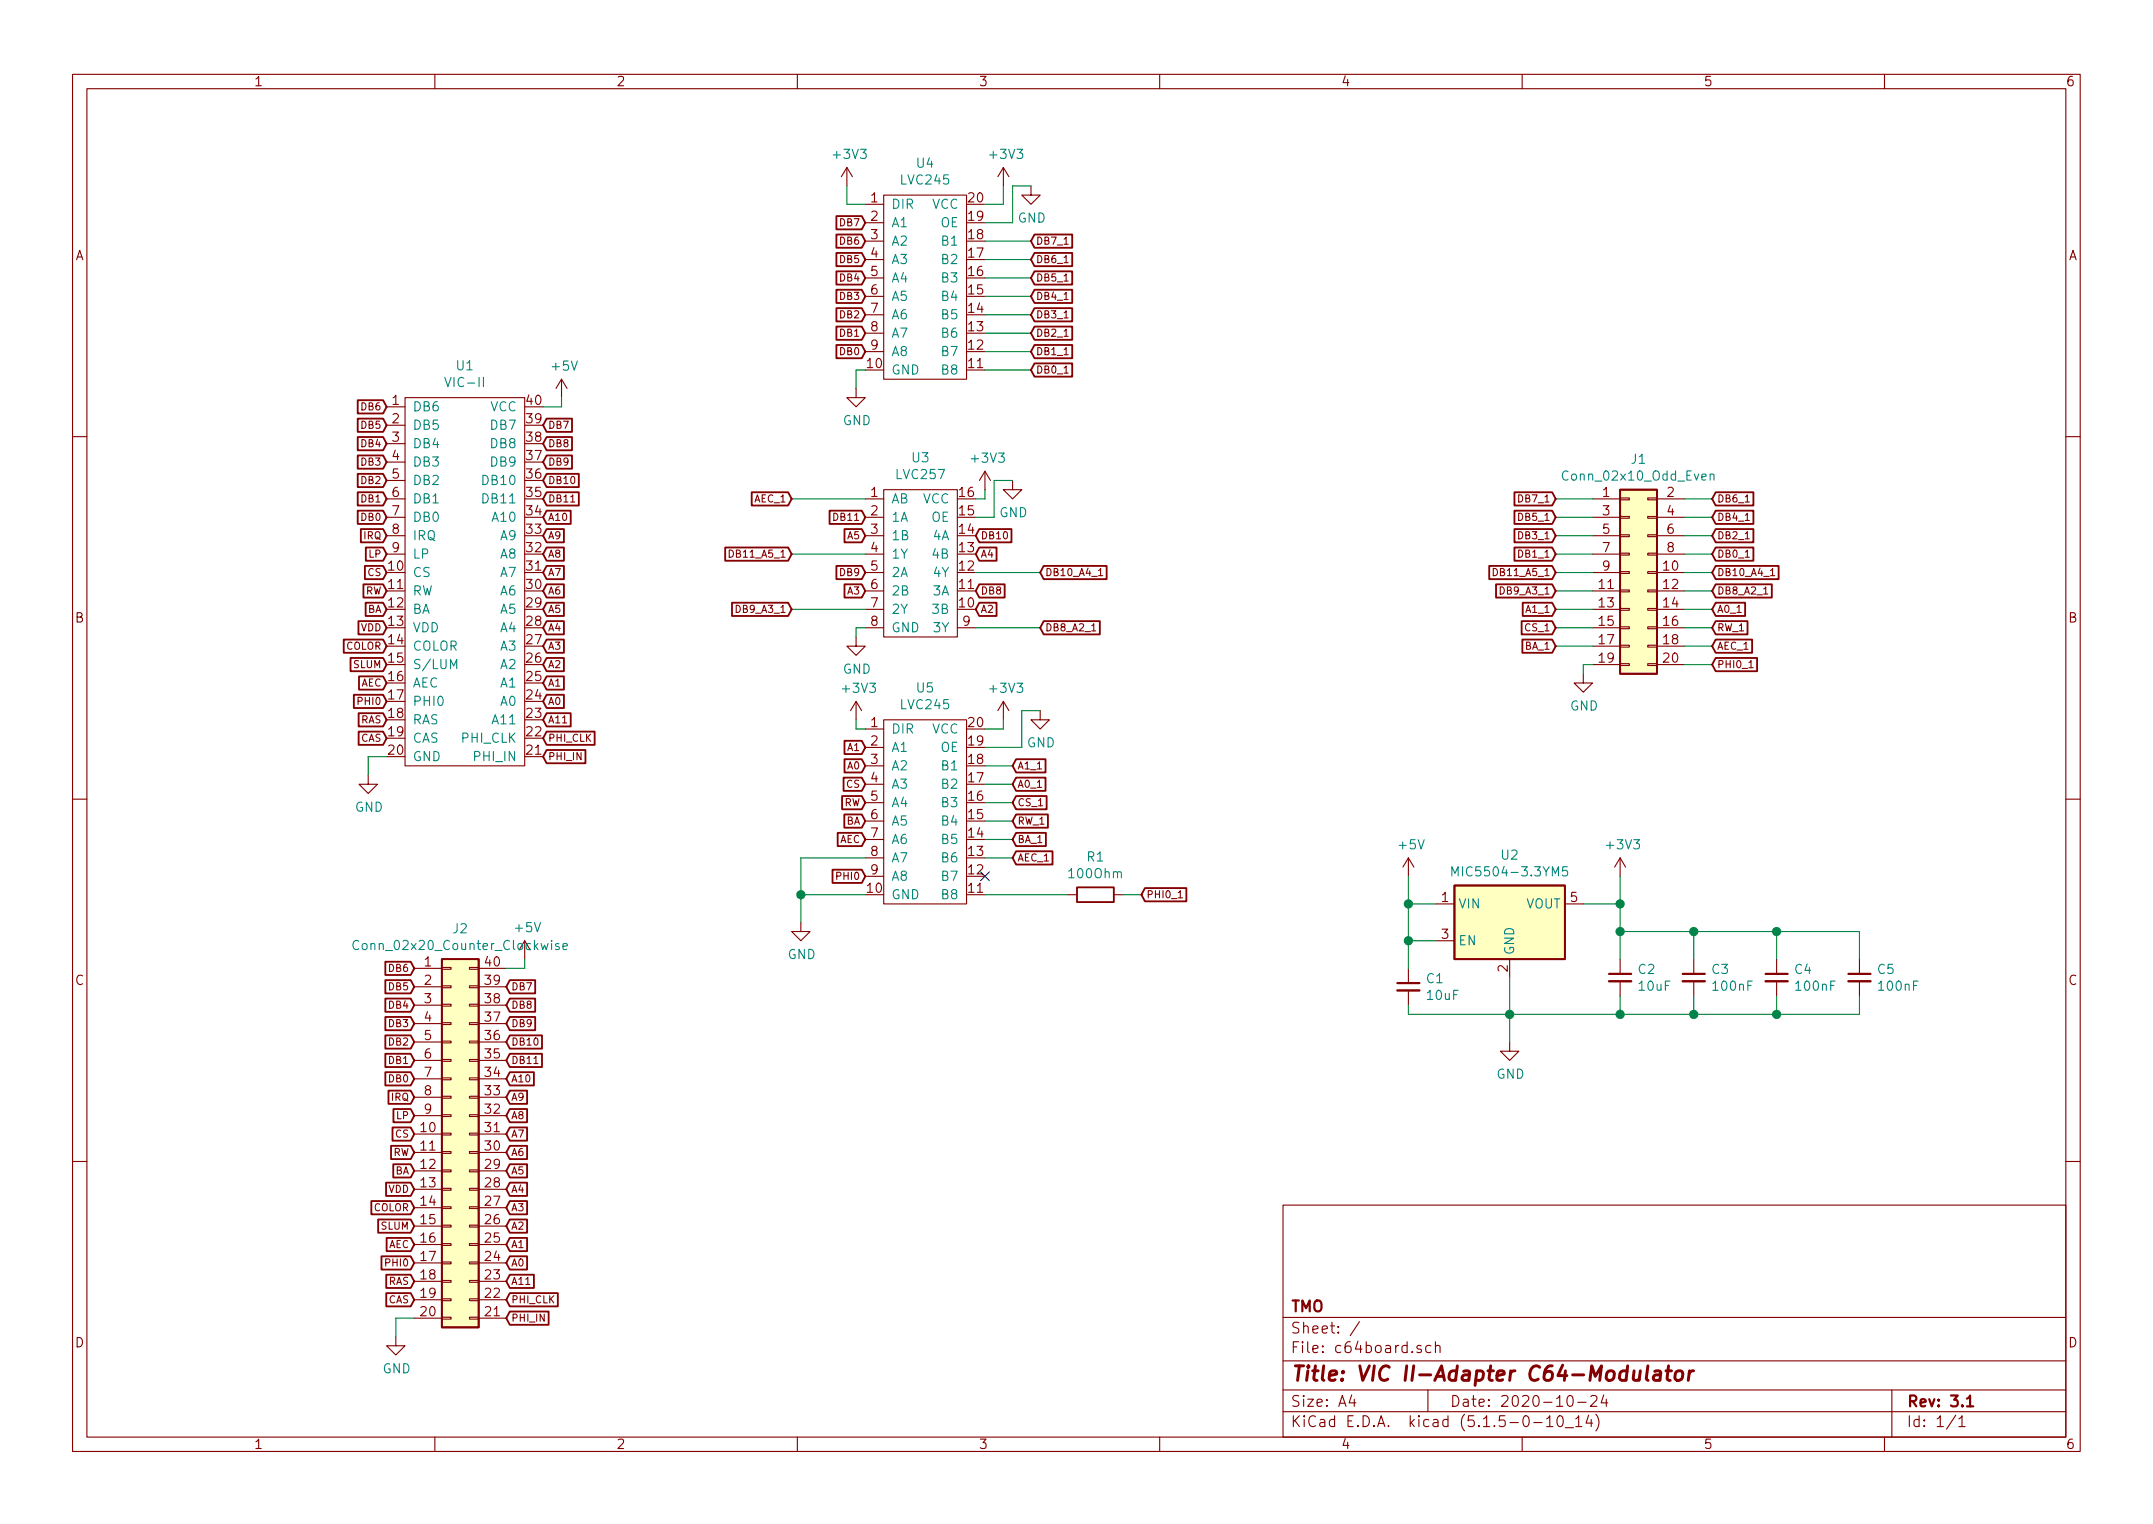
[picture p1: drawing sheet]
EESchema Schematic File Version 4
EELAYER 30 0
EELAYER END
$Descr A4 11693 8268
encoding utf-8
Sheet 1 1
Title "VIC II-Adapter C64-Modulator"
Date "2020-10-24"
Rev "3.1"
Comp "TMO"
Comment1 ""
Comment2 ""
Comment3 ""
Comment4 ""
$EndDescr
$Comp
L c64board-rescue:VIC-II-parts U1
U 1 1
P 2500 2050
F 0 "U1" H 2525 2125 50  0000 C CNN
F 1 "VIC-II" H 2525 2034 50  0000 C CNN
F 2 "Housings_DIP:DIP-40_W15.24mm_Socket_LongPads" H 2500 2050 50  0001 C CNN
F 3 "" H 2500 2050 50  0001 C CNN
	1    2500 2050
	1    0    0    -1  
$EndComp
$Comp
L Connector_Generic:Conn_02x10_Odd_Even J1
U 1 1
P 8850 3100
F 0 "J1" H 8900 3717 50  0000 C CNN
F 1 "Conn_02x10_Odd_Even" H 8900 3626 50  0000 C CNN
F 2 "Pin_Headers:Pin_Header_Straight_2x10_Pitch2.54mm" H 8850 3100 50  0001 C CNN
F 3 "~" H 8850 3100 50  0001 C CNN
	1    8850 3100
	1    0    0    -1  
$EndComp
$Comp
L Regulator_Linear:MIC5504-3.3YM5 U2
U 1 1
P 8200 5000
F 0 "U2" H 8200 5367 50  0000 C CNN
F 1 "MIC5504-3.3YM5" H 8200 5276 50  0000 C CNN
F 2 "TO_SOT_Packages_SMD:SOT-23-5_HandSoldering" H 8200 4600 50  0001 C CNN
F 3 "http://ww1.microchip.com/downloads/en/DeviceDoc/MIC550X.pdf" H 7950 5250 50  0001 C CNN
	1    8200 5000
	1    0    0    -1  
$EndComp
Wire Wire Line
	2950 2200 3050 2200
$Comp
L power:+5V #PWR0101
U 1 1
P 3050 2150
F 0 "#PWR0101" H 3050 2000 50  0001 C CNN
F 1 "+5V" H 3065 2323 50  0000 C CNN
F 2 "" H 3050 2150 50  0001 C CNN
F 3 "" H 3050 2150 50  0001 C CNN
	1    3050 2150
	1    0    0    -1  
$EndComp
Wire Wire Line
	3050 2150 3050 2200
$Comp
L power:+5V #PWR0102
U 1 1
P 7650 4750
F 0 "#PWR0102" H 7650 4600 50  0001 C CNN
F 1 "+5V" H 7665 4923 50  0000 C CNN
F 2 "" H 7650 4750 50  0001 C CNN
F 3 "" H 7650 4750 50  0001 C CNN
	1    7650 4750
	1    0    0    -1  
$EndComp
Wire Wire Line
	7800 4900 7650 4900
Wire Wire Line
	7650 4900 7650 4750
$Comp
L power:GND #PWR0103
U 1 1
P 8200 5650
F 0 "#PWR0103" H 8200 5400 50  0001 C CNN
F 1 "GND" H 8205 5477 50  0000 C CNN
F 2 "" H 8200 5650 50  0001 C CNN
F 3 "" H 8200 5650 50  0001 C CNN
	1    8200 5650
	1    0    0    -1  
$EndComp
Wire Wire Line
	8200 5300 8200 5500
Wire Wire Line
	7800 5100 7650 5100
Wire Wire Line
	7650 5100 7650 4900
Connection ~ 7650 4900
$Comp
L power:+3V3 #PWR0104
U 1 1
P 8800 4750
F 0 "#PWR0104" H 8800 4600 50  0001 C CNN
F 1 "+3V3" H 8815 4923 50  0000 C CNN
F 2 "" H 8800 4750 50  0001 C CNN
F 3 "" H 8800 4750 50  0001 C CNN
	1    8800 4750
	1    0    0    -1  
$EndComp
Wire Wire Line
	8600 4900 8800 4900
Wire Wire Line
	8800 4900 8800 4750
$Comp
L c64board-rescue:LVC245-parts U4
U 1 1
P 5050 950
F 0 "U4" H 5025 1025 50  0000 C CNN
F 1 "LVC245" H 5025 934 50  0000 C CNN
F 2 "Housings_SSOP:TSSOP-20_4.4x6.5mm_Pitch0.65mm" H 5050 950 50  0001 C CNN
F 3 "" H 5050 950 50  0001 C CNN
	1    5050 950 
	1    0    0    -1  
$EndComp
$Comp
L c64board-rescue:LVC245-parts U5
U 1 1
P 5050 3800
F 0 "U5" H 5025 3875 50  0000 C CNN
F 1 "LVC245" H 5025 3784 50  0000 C CNN
F 2 "Housings_SSOP:TSSOP-20_4.4x6.5mm_Pitch0.65mm" H 5050 3800 50  0001 C CNN
F 3 "" H 5050 3800 50  0001 C CNN
	1    5050 3800
	1    0    0    -1  
$EndComp
$Comp
L c64board-rescue:LVC257-parts U3
U 1 1
P 5000 2550
F 0 "U3" H 5000 2625 50  0000 C CNN
F 1 "LVC257" H 5000 2534 50  0000 C CNN
F 2 "Housings_SSOP:TSSOP-16_4.4x5mm_Pitch0.65mm" H 5000 2550 50  0001 C CNN
F 3 "" H 5000 2550 50  0001 C CNN
	1    5000 2550
	1    0    0    -1  
$EndComp
$Comp
L power:GND #PWR0105
U 1 1
P 2000 4200
F 0 "#PWR0105" H 2000 3950 50  0001 C CNN
F 1 "GND" H 2005 4027 50  0000 C CNN
F 2 "" H 2000 4200 50  0001 C CNN
F 3 "" H 2000 4200 50  0001 C CNN
	1    2000 4200
	1    0    0    -1  
$EndComp
Text GLabel 6200 4850 2    39   Input ~ 0
PHI0_1
$Comp
L power:GND #PWR0106
U 1 1
P 4350 5000
F 0 "#PWR0106" H 4350 4750 50  0001 C CNN
F 1 "GND" H 4355 4827 50  0000 C CNN
F 2 "" H 4350 5000 50  0001 C CNN
F 3 "" H 4350 5000 50  0001 C CNN
	1    4350 5000
	1    0    0    -1  
$EndComp
Text GLabel 5500 4650 2    39   Input ~ 0
AEC_1
Wire Wire Line
	5350 4650 5500 4650
NoConn ~ 5350 4750
$Comp
L power:+3V3 #PWR0107
U 1 1
P 5450 3900
F 0 "#PWR0107" H 5450 3750 50  0001 C CNN
F 1 "+3V3" H 5465 4073 50  0000 C CNN
F 2 "" H 5450 3900 50  0001 C CNN
F 3 "" H 5450 3900 50  0001 C CNN
	1    5450 3900
	1    0    0    -1  
$EndComp
Wire Wire Line
	5350 3950 5450 3950
Wire Wire Line
	5450 3950 5450 3900
$Comp
L power:+3V3 #PWR0108
U 1 1
P 4650 3900
F 0 "#PWR0108" H 4650 3750 50  0001 C CNN
F 1 "+3V3" H 4665 4073 50  0000 C CNN
F 2 "" H 4650 3900 50  0001 C CNN
F 3 "" H 4650 3900 50  0001 C CNN
	1    4650 3900
	1    0    0    -1  
$EndComp
Wire Wire Line
	4650 3900 4650 3950
Wire Wire Line
	4650 3950 4700 3950
Text GLabel 5500 4550 2    39   Input ~ 0
BA_1
Wire Wire Line
	5350 4550 5500 4550
Text GLabel 5500 4450 2    39   Input ~ 0
RW_1
Wire Wire Line
	5500 4450 5350 4450
Text GLabel 5500 4350 2    39   Input ~ 0
CS_1
Text GLabel 5500 4250 2    39   Input ~ 0
A0_1
Text GLabel 5500 4150 2    39   Input ~ 0
A1_1
Wire Wire Line
	5350 4150 5500 4150
Wire Wire Line
	5350 4250 5500 4250
Wire Wire Line
	5350 4350 5500 4350
$Comp
L power:GND #PWR0109
U 1 1
P 5650 3850
F 0 "#PWR0109" H 5650 3600 50  0001 C CNN
F 1 "GND" H 5655 3677 50  0000 C CNN
F 2 "" H 5650 3850 50  0001 C CNN
F 3 "" H 5650 3850 50  0001 C CNN
	1    5650 3850
	1    0    0    -1  
$EndComp
Wire Wire Line
	5350 4050 5550 4050
Wire Wire Line
	5550 4050 5550 3850
Wire Wire Line
	5550 3850 5650 3850
$Comp
L power:+3V3 #PWR0110
U 1 1
P 5450 1000
F 0 "#PWR0110" H 5450 850 50  0001 C CNN
F 1 "+3V3" H 5465 1173 50  0000 C CNN
F 2 "" H 5450 1000 50  0001 C CNN
F 3 "" H 5450 1000 50  0001 C CNN
	1    5450 1000
	1    0    0    -1  
$EndComp
Wire Wire Line
	5350 1100 5450 1100
Wire Wire Line
	5450 1100 5450 1000
$Comp
L power:+3V3 #PWR0111
U 1 1
P 4600 1000
F 0 "#PWR0111" H 4600 850 50  0001 C CNN
F 1 "+3V3" H 4615 1173 50  0000 C CNN
F 2 "" H 4600 1000 50  0001 C CNN
F 3 "" H 4600 1000 50  0001 C CNN
	1    4600 1000
	1    0    0    -1  
$EndComp
Wire Wire Line
	4700 1100 4600 1100
Wire Wire Line
	4600 1100 4600 1000
$Comp
L power:GND #PWR0112
U 1 1
P 4650 2100
F 0 "#PWR0112" H 4650 1850 50  0001 C CNN
F 1 "GND" H 4655 1927 50  0000 C CNN
F 2 "" H 4650 2100 50  0001 C CNN
F 3 "" H 4650 2100 50  0001 C CNN
	1    4650 2100
	1    0    0    -1  
$EndComp
Wire Wire Line
	4650 2100 4650 2000
Wire Wire Line
	4650 2000 4700 2000
$Comp
L power:GND #PWR0113
U 1 1
P 5600 1000
F 0 "#PWR0113" H 5600 750 50  0001 C CNN
F 1 "GND" H 5605 827 50  0000 C CNN
F 2 "" H 5600 1000 50  0001 C CNN
F 3 "" H 5600 1000 50  0001 C CNN
	1    5600 1000
	1    0    0    -1  
$EndComp
Wire Wire Line
	5350 1200 5500 1200
Wire Wire Line
	5500 1200 5500 1000
Wire Wire Line
	5500 1000 5600 1000
Text GLabel 5600 2000 2    39   Input ~ 0
DB0_1
Text GLabel 5600 1900 2    39   Input ~ 0
DB1_1
Text GLabel 5600 1800 2    39   Input ~ 0
DB2_1
Text GLabel 5600 1700 2    39   Input ~ 0
DB3_1
Text GLabel 5600 1600 2    39   Input ~ 0
DB4_1
Text GLabel 5600 1500 2    39   Input ~ 0
DB5_1
Text GLabel 5600 1400 2    39   Input ~ 0
DB6_1
Text GLabel 5600 1300 2    39   Input ~ 0
DB7_1
Text GLabel 4300 3000 0    39   Input ~ 0
DB11_A5_1
Text GLabel 5650 3100 2    39   Input ~ 0
DB10_A4_1
Text GLabel 4300 2700 0    39   Input ~ 0
AEC_1
Wire Wire Line
	5300 3100 5650 3100
Text GLabel 4300 3300 0    39   Input ~ 0
DB9_A3_1
Text GLabel 5650 3400 2    39   Input ~ 0
DB8_A2_1
Wire Wire Line
	5300 3400 5650 3400
$Comp
L power:GND #PWR0114
U 1 1
P 4650 3450
F 0 "#PWR0114" H 4650 3200 50  0001 C CNN
F 1 "GND" H 4655 3277 50  0000 C CNN
F 2 "" H 4650 3450 50  0001 C CNN
F 3 "" H 4650 3450 50  0001 C CNN
	1    4650 3450
	1    0    0    -1  
$EndComp
Wire Wire Line
	4700 3400 4650 3400
Wire Wire Line
	4650 3400 4650 3450
$Comp
L power:+3V3 #PWR0115
U 1 1
P 5350 2650
F 0 "#PWR0115" H 5350 2500 50  0001 C CNN
F 1 "+3V3" H 5365 2823 50  0000 C CNN
F 2 "" H 5350 2650 50  0001 C CNN
F 3 "" H 5350 2650 50  0001 C CNN
	1    5350 2650
	1    0    0    -1  
$EndComp
Wire Wire Line
	5300 2700 5350 2700
Wire Wire Line
	5350 2700 5350 2650
$Comp
L power:GND #PWR0116
U 1 1
P 5500 2600
F 0 "#PWR0116" H 5500 2350 50  0001 C CNN
F 1 "GND" H 5505 2427 50  0000 C CNN
F 2 "" H 5500 2600 50  0001 C CNN
F 3 "" H 5500 2600 50  0001 C CNN
	1    5500 2600
	1    0    0    -1  
$EndComp
Wire Wire Line
	5300 2800 5400 2800
Wire Wire Line
	5400 2800 5400 2600
Wire Wire Line
	5400 2600 5500 2600
Text GLabel 8450 2700 0    39   Input ~ 0
DB7_1
Text GLabel 8450 2800 0    39   Input ~ 0
DB5_1
Text GLabel 8450 2900 0    39   Input ~ 0
DB3_1
Text GLabel 8450 3000 0    39   Input ~ 0
DB1_1
Text GLabel 8450 3100 0    39   Input ~ 0
DB11_A5_1
Text GLabel 8450 3200 0    39   Input ~ 0
DB9_A3_1
Text GLabel 8450 3300 0    39   Input ~ 0
A1_1
Text GLabel 8450 3400 0    39   Input ~ 0
CS_1
Text GLabel 8450 3500 0    39   Input ~ 0
BA_1
Text GLabel 9300 2700 2    39   Input ~ 0
DB6_1
Text GLabel 9300 2800 2    39   Input ~ 0
DB4_1
Text GLabel 9300 2900 2    39   Input ~ 0
DB2_1
Text GLabel 9300 3000 2    39   Input ~ 0
DB0_1
Text GLabel 9300 3100 2    39   Input ~ 0
DB10_A4_1
Text GLabel 9300 3200 2    39   Input ~ 0
DB8_A2_1
Text GLabel 9300 3300 2    39   Input ~ 0
A0_1
Text GLabel 9300 3400 2    39   Input ~ 0
RW_1
Text GLabel 9300 3500 2    39   Input ~ 0
AEC_1
Text GLabel 9300 3600 2    39   Input ~ 0
PHI0_1
$Comp
L power:GND #PWR0117
U 1 1
P 8600 3650
F 0 "#PWR0117" H 8600 3400 50  0001 C CNN
F 1 "GND" H 8605 3477 50  0000 C CNN
F 2 "" H 8600 3650 50  0001 C CNN
F 3 "" H 8600 3650 50  0001 C CNN
	1    8600 3650
	1    0    0    -1  
$EndComp
Wire Wire Line
	8600 3650 8600 3600
Wire Wire Line
	8600 3600 8650 3600
Wire Wire Line
	8450 2700 8650 2700
Wire Wire Line
	8450 2800 8650 2800
Wire Wire Line
	8450 2900 8650 2900
Wire Wire Line
	8450 3000 8650 3000
Wire Wire Line
	8450 3100 8650 3100
Wire Wire Line
	8450 3200 8650 3200
Wire Wire Line
	8450 3300 8650 3300
Wire Wire Line
	8450 3400 8650 3400
Wire Wire Line
	8450 3500 8650 3500
Wire Wire Line
	9150 2700 9300 2700
Wire Wire Line
	9150 2800 9300 2800
Wire Wire Line
	9150 2900 9300 2900
Wire Wire Line
	9150 3000 9300 3000
Wire Wire Line
	9150 3100 9300 3100
Wire Wire Line
	9150 3200 9300 3200
Wire Wire Line
	9150 3300 9300 3300
Wire Wire Line
	9150 3400 9300 3400
Wire Wire Line
	9150 3500 9300 3500
Wire Wire Line
	9150 3600 9300 3600
$Comp
L Device:C_Small C1
U 1 1
P 7650 5350
F 0 "C1" H 7742 5396 50  0000 L CNN
F 1 "10uF" H 7742 5305 50  0000 L CNN
F 2 "Capacitors_SMD:C_0805_HandSoldering" H 7650 5350 50  0001 C CNN
F 3 "~" H 7650 5350 50  0001 C CNN
	1    7650 5350
	1    0    0    -1  
$EndComp
Wire Wire Line
	7650 5100 7650 5250
Connection ~ 7650 5100
Wire Wire Line
	7650 5450 7650 5500
Wire Wire Line
	7650 5500 8200 5500
Connection ~ 8200 5500
Wire Wire Line
	8200 5500 8200 5650
$Comp
L Device:C_Small C2
U 1 1
P 8800 5300
F 0 "C2" H 8892 5346 50  0000 L CNN
F 1 "10uF" H 8892 5255 50  0000 L CNN
F 2 "Capacitors_SMD:C_0805_HandSoldering" H 8800 5300 50  0001 C CNN
F 3 "~" H 8800 5300 50  0001 C CNN
	1    8800 5300
	1    0    0    -1  
$EndComp
Wire Wire Line
	8800 5500 8800 5400
Wire Wire Line
	8800 5200 8800 5050
Connection ~ 8800 4900
Wire Wire Line
	8800 5500 9200 5500
Connection ~ 8800 5500
$Comp
L Device:C_Small C3
U 1 1
P 9200 5300
F 0 "C3" H 9292 5346 50  0000 L CNN
F 1 "100nF" H 9292 5255 50  0000 L CNN
F 2 "Capacitors_SMD:C_0805_HandSoldering" H 9200 5300 50  0001 C CNN
F 3 "~" H 9200 5300 50  0001 C CNN
	1    9200 5300
	1    0    0    -1  
$EndComp
$Comp
L Device:C_Small C4
U 1 1
P 9650 5300
F 0 "C4" H 9742 5346 50  0000 L CNN
F 1 "100nF" H 9742 5255 50  0000 L CNN
F 2 "Capacitors_SMD:C_0805_HandSoldering" H 9650 5300 50  0001 C CNN
F 3 "~" H 9650 5300 50  0001 C CNN
	1    9650 5300
	1    0    0    -1  
$EndComp
$Comp
L Device:C_Small C5
U 1 1
P 10100 5300
F 0 "C5" H 10192 5346 50  0000 L CNN
F 1 "100nF" H 10192 5255 50  0000 L CNN
F 2 "Capacitors_SMD:C_0805_HandSoldering" H 10100 5300 50  0001 C CNN
F 3 "~" H 10100 5300 50  0001 C CNN
	1    10100 5300
	1    0    0    -1  
$EndComp
Wire Wire Line
	10100 5500 10100 5400
Wire Wire Line
	9650 5500 9650 5400
Connection ~ 9650 5500
Wire Wire Line
	9650 5500 10100 5500
Wire Wire Line
	9200 5500 9200 5400
Connection ~ 9200 5500
Wire Wire Line
	9200 5500 9650 5500
Wire Wire Line
	8800 5050 9200 5050
Wire Wire Line
	9200 5050 9200 5200
Connection ~ 8800 5050
Wire Wire Line
	8800 5050 8800 4900
Wire Wire Line
	9200 5050 9650 5050
Wire Wire Line
	9650 5050 9650 5200
Connection ~ 9200 5050
Wire Wire Line
	9650 5050 10100 5050
Wire Wire Line
	10100 5050 10100 5200
Connection ~ 9650 5050
$Comp
L Device:R R1
U 1 1
P 5950 4850
F 0 "R1" V 5743 4850 50  0000 C CNN
F 1 "100Ohm" V 5834 4850 50  0000 C CNN
F 2 "Resistors_SMD:R_0805_HandSoldering" V 5880 4850 50  0001 C CNN
F 3 "~" H 5950 4850 50  0001 C CNN
	1    5950 4850
	0    1    1    0   
$EndComp
Wire Wire Line
	5350 4850 5800 4850
Wire Wire Line
	6100 4850 6200 4850
Wire Wire Line
	8200 5500 8800 5500
$Comp
L Connector_Generic:Conn_02x20_Counter_Clockwise J2
U 1 1
P 2450 6150
F 0 "J2" H 2500 7267 50  0000 C CNN
F 1 "Conn_02x20_Counter_Clockwise" H 2500 7176 50  0000 C CNN
F 2 "Housings_DIP:DIP-40_W15.24mm_LongPads" H 2450 6150 50  0001 C CNN
F 3 "~" H 2450 6150 50  0001 C CNN
	1    2450 6150
	1    0    0    -1  
$EndComp
Text GLabel 2250 5250 0    39   Input ~ 0
DB6
Text GLabel 2250 5350 0    39   Input ~ 0
DB5
Text GLabel 2250 5450 0    39   Input ~ 0
DB4
Text GLabel 2250 5550 0    39   Input ~ 0
DB3
Text GLabel 2250 5650 0    39   Input ~ 0
DB2
Text GLabel 2250 5750 0    39   Input ~ 0
DB1
Text GLabel 2250 5850 0    39   Input ~ 0
DB0
Text GLabel 2750 5350 2    39   Input ~ 0
DB7
Text GLabel 2750 5450 2    39   Input ~ 0
DB8
Text GLabel 2750 5550 2    39   Input ~ 0
DB9
Text GLabel 2750 5650 2    39   Input ~ 0
DB10
Text GLabel 2750 5750 2    39   Input ~ 0
DB11
$Comp
L power:+5V #PWR0118
U 1 1
P 2850 5200
F 0 "#PWR0118" H 2850 5050 50  0001 C CNN
F 1 "+5V" H 2865 5373 50  0000 C CNN
F 2 "" H 2850 5200 50  0001 C CNN
F 3 "" H 2850 5200 50  0001 C CNN
	1    2850 5200
	1    0    0    -1  
$EndComp
Wire Wire Line
	2750 5250 2850 5250
Wire Wire Line
	2850 5250 2850 5200
Text GLabel 2750 5850 2    39   Input ~ 0
A10
Text GLabel 2750 5950 2    39   Input ~ 0
A9
Text GLabel 2750 6050 2    39   Input ~ 0
A8
Text GLabel 2750 6150 2    39   Input ~ 0
A7
Text GLabel 2750 6250 2    39   Input ~ 0
A6
Text GLabel 2750 6350 2    39   Input ~ 0
A5
Text GLabel 2750 6450 2    39   Input ~ 0
A4
Text GLabel 2750 6550 2    39   Input ~ 0
A3
Text GLabel 2750 6650 2    39   Input ~ 0
A2
Text GLabel 2750 6750 2    39   Input ~ 0
A1
Text GLabel 2750 6850 2    39   Input ~ 0
A0
Text GLabel 2750 6950 2    39   Input ~ 0
A11
$Comp
L power:GND #PWR0119
U 1 1
P 2150 7250
F 0 "#PWR0119" H 2150 7000 50  0001 C CNN
F 1 "GND" H 2155 7077 50  0000 C CNN
F 2 "" H 2150 7250 50  0001 C CNN
F 3 "" H 2150 7250 50  0001 C CNN
	1    2150 7250
	1    0    0    -1  
$EndComp
Wire Wire Line
	2150 7250 2150 7150
Wire Wire Line
	2150 7150 2250 7150
Text GLabel 2750 7050 2    39   Input ~ 0
PHI_CLK
Text GLabel 2750 7150 2    39   Input ~ 0
PHI_IN
Text GLabel 2250 5950 0    39   Input ~ 0
IRQ
Text GLabel 2250 6050 0    39   Input ~ 0
LP
Text GLabel 2250 6150 0    39   Input ~ 0
CS
Text GLabel 2250 6250 0    39   Input ~ 0
RW
Text GLabel 2250 6350 0    39   Input ~ 0
BA
Text GLabel 2250 6450 0    39   Input ~ 0
VDD
Text GLabel 2250 6550 0    39   Input ~ 0
COLOR
Text GLabel 2250 6650 0    39   Input ~ 0
SLUM
Text GLabel 2250 6750 0    39   Input ~ 0
AEC
Text GLabel 2250 6850 0    39   Input ~ 0
PHI0
Text GLabel 2250 6950 0    39   Input ~ 0
RAS
Text GLabel 2250 7050 0    39   Input ~ 0
CAS
Text GLabel 2100 2900 0    39   Input ~ 0
IRQ
Text GLabel 2100 3000 0    39   Input ~ 0
LP
Text GLabel 2100 3400 0    39   Input ~ 0
VDD
Text GLabel 2100 3500 0    39   Input ~ 0
COLOR
Text GLabel 2100 3600 0    39   Input ~ 0
SLUM
Text GLabel 2100 3900 0    39   Input ~ 0
RAS
Text GLabel 2100 4000 0    39   Input ~ 0
CAS
Text GLabel 2950 4100 2    39   Input ~ 0
PHI_IN
Text GLabel 2950 4000 2    39   Input ~ 0
PHI_CLK
Text GLabel 2950 3900 2    39   Input ~ 0
A11
Text GLabel 2950 3200 2    39   Input ~ 0
A6
Text GLabel 2950 3100 2    39   Input ~ 0
A7
Text GLabel 2950 3000 2    39   Input ~ 0
A8
Text GLabel 2950 2900 2    39   Input ~ 0
A9
Text GLabel 2950 2800 2    39   Input ~ 0
A10
Text GLabel 4700 4550 0    39   Input ~ 0
AEC
Text GLabel 2100 3700 0    39   Input ~ 0
AEC
Text GLabel 4700 4750 0    39   Input ~ 0
PHI0
Text GLabel 2100 3800 0    39   Input ~ 0
PHI0
Wire Wire Line
	4350 4650 4350 4850
Wire Wire Line
	4350 4650 4700 4650
Wire Wire Line
	4700 4850 4350 4850
Connection ~ 4350 4850
Wire Wire Line
	4350 4850 4350 5000
Text GLabel 4700 4050 0    39   Input ~ 0
A1
Text GLabel 4700 4150 0    39   Input ~ 0
A0
Text GLabel 2950 3800 2    39   Input ~ 0
A0
Text GLabel 2950 3700 2    39   Input ~ 0
A1
Text GLabel 5300 3300 2    39   Input ~ 0
A2
Text GLabel 2950 3600 2    39   Input ~ 0
A2
Text GLabel 2950 3500 2    39   Input ~ 0
A3
Text GLabel 2950 3400 2    39   Input ~ 0
A4
Text GLabel 2950 3300 2    39   Input ~ 0
A5
Text GLabel 4700 3200 0    39   Input ~ 0
A3
Text GLabel 5300 3000 2    39   Input ~ 0
A4
Text GLabel 4700 2900 0    39   Input ~ 0
A5
Text GLabel 2950 2500 2    39   Input ~ 0
DB9
Text GLabel 4700 3100 0    39   Input ~ 0
DB9
Text GLabel 2950 2400 2    39   Input ~ 0
DB8
Text GLabel 5300 3200 2    39   Input ~ 0
DB8
Wire Wire Line
	4300 3000 4700 3000
Wire Wire Line
	4300 3300 4700 3300
Text GLabel 5300 2900 2    39   Input ~ 0
DB10
Text GLabel 2950 2600 2    39   Input ~ 0
DB10
Text GLabel 2950 2700 2    39   Input ~ 0
DB11
Text GLabel 4700 2800 0    39   Input ~ 0
DB11
Wire Wire Line
	4300 2700 4700 2700
Text GLabel 4700 1900 0    39   Input ~ 0
DB0
Text GLabel 4700 1800 0    39   Input ~ 0
DB1
Text GLabel 4700 1700 0    39   Input ~ 0
DB2
Text GLabel 4700 1600 0    39   Input ~ 0
DB3
Text GLabel 4700 1500 0    39   Input ~ 0
DB4
Text GLabel 4700 1400 0    39   Input ~ 0
DB5
Text GLabel 4700 1300 0    39   Input ~ 0
DB6
Text GLabel 4700 1200 0    39   Input ~ 0
DB7
Text GLabel 2100 2200 0    39   Input ~ 0
DB6
Text GLabel 2100 2300 0    39   Input ~ 0
DB5
Text GLabel 2100 2400 0    39   Input ~ 0
DB4
Text GLabel 2100 2500 0    39   Input ~ 0
DB3
Text GLabel 2100 2600 0    39   Input ~ 0
DB2
Text GLabel 2100 2700 0    39   Input ~ 0
DB1
Text GLabel 2100 2800 0    39   Input ~ 0
DB0
Text GLabel 2950 2300 2    39   Input ~ 0
DB7
Text GLabel 4700 4250 0    39   Input ~ 0
CS
Text GLabel 4700 4350 0    39   Input ~ 0
RW
Text GLabel 4700 4450 0    39   Input ~ 0
BA
Text GLabel 2100 3100 0    39   Input ~ 0
CS
Text GLabel 2100 3200 0    39   Input ~ 0
RW
Text GLabel 2100 3300 0    39   Input ~ 0
BA
Wire Wire Line
	2000 4200 2000 4100
Wire Wire Line
	2000 4100 2100 4100
Wire Wire Line
	5350 1300 5600 1300
Wire Wire Line
	5350 1400 5600 1400
Wire Wire Line
	5350 1500 5600 1500
Wire Wire Line
	5350 1600 5600 1600
Wire Wire Line
	5350 1700 5600 1700
Wire Wire Line
	5350 1800 5600 1800
Wire Wire Line
	5350 1900 5600 1900
Wire Wire Line
	5350 2000 5600 2000
$EndSCHEMATC
